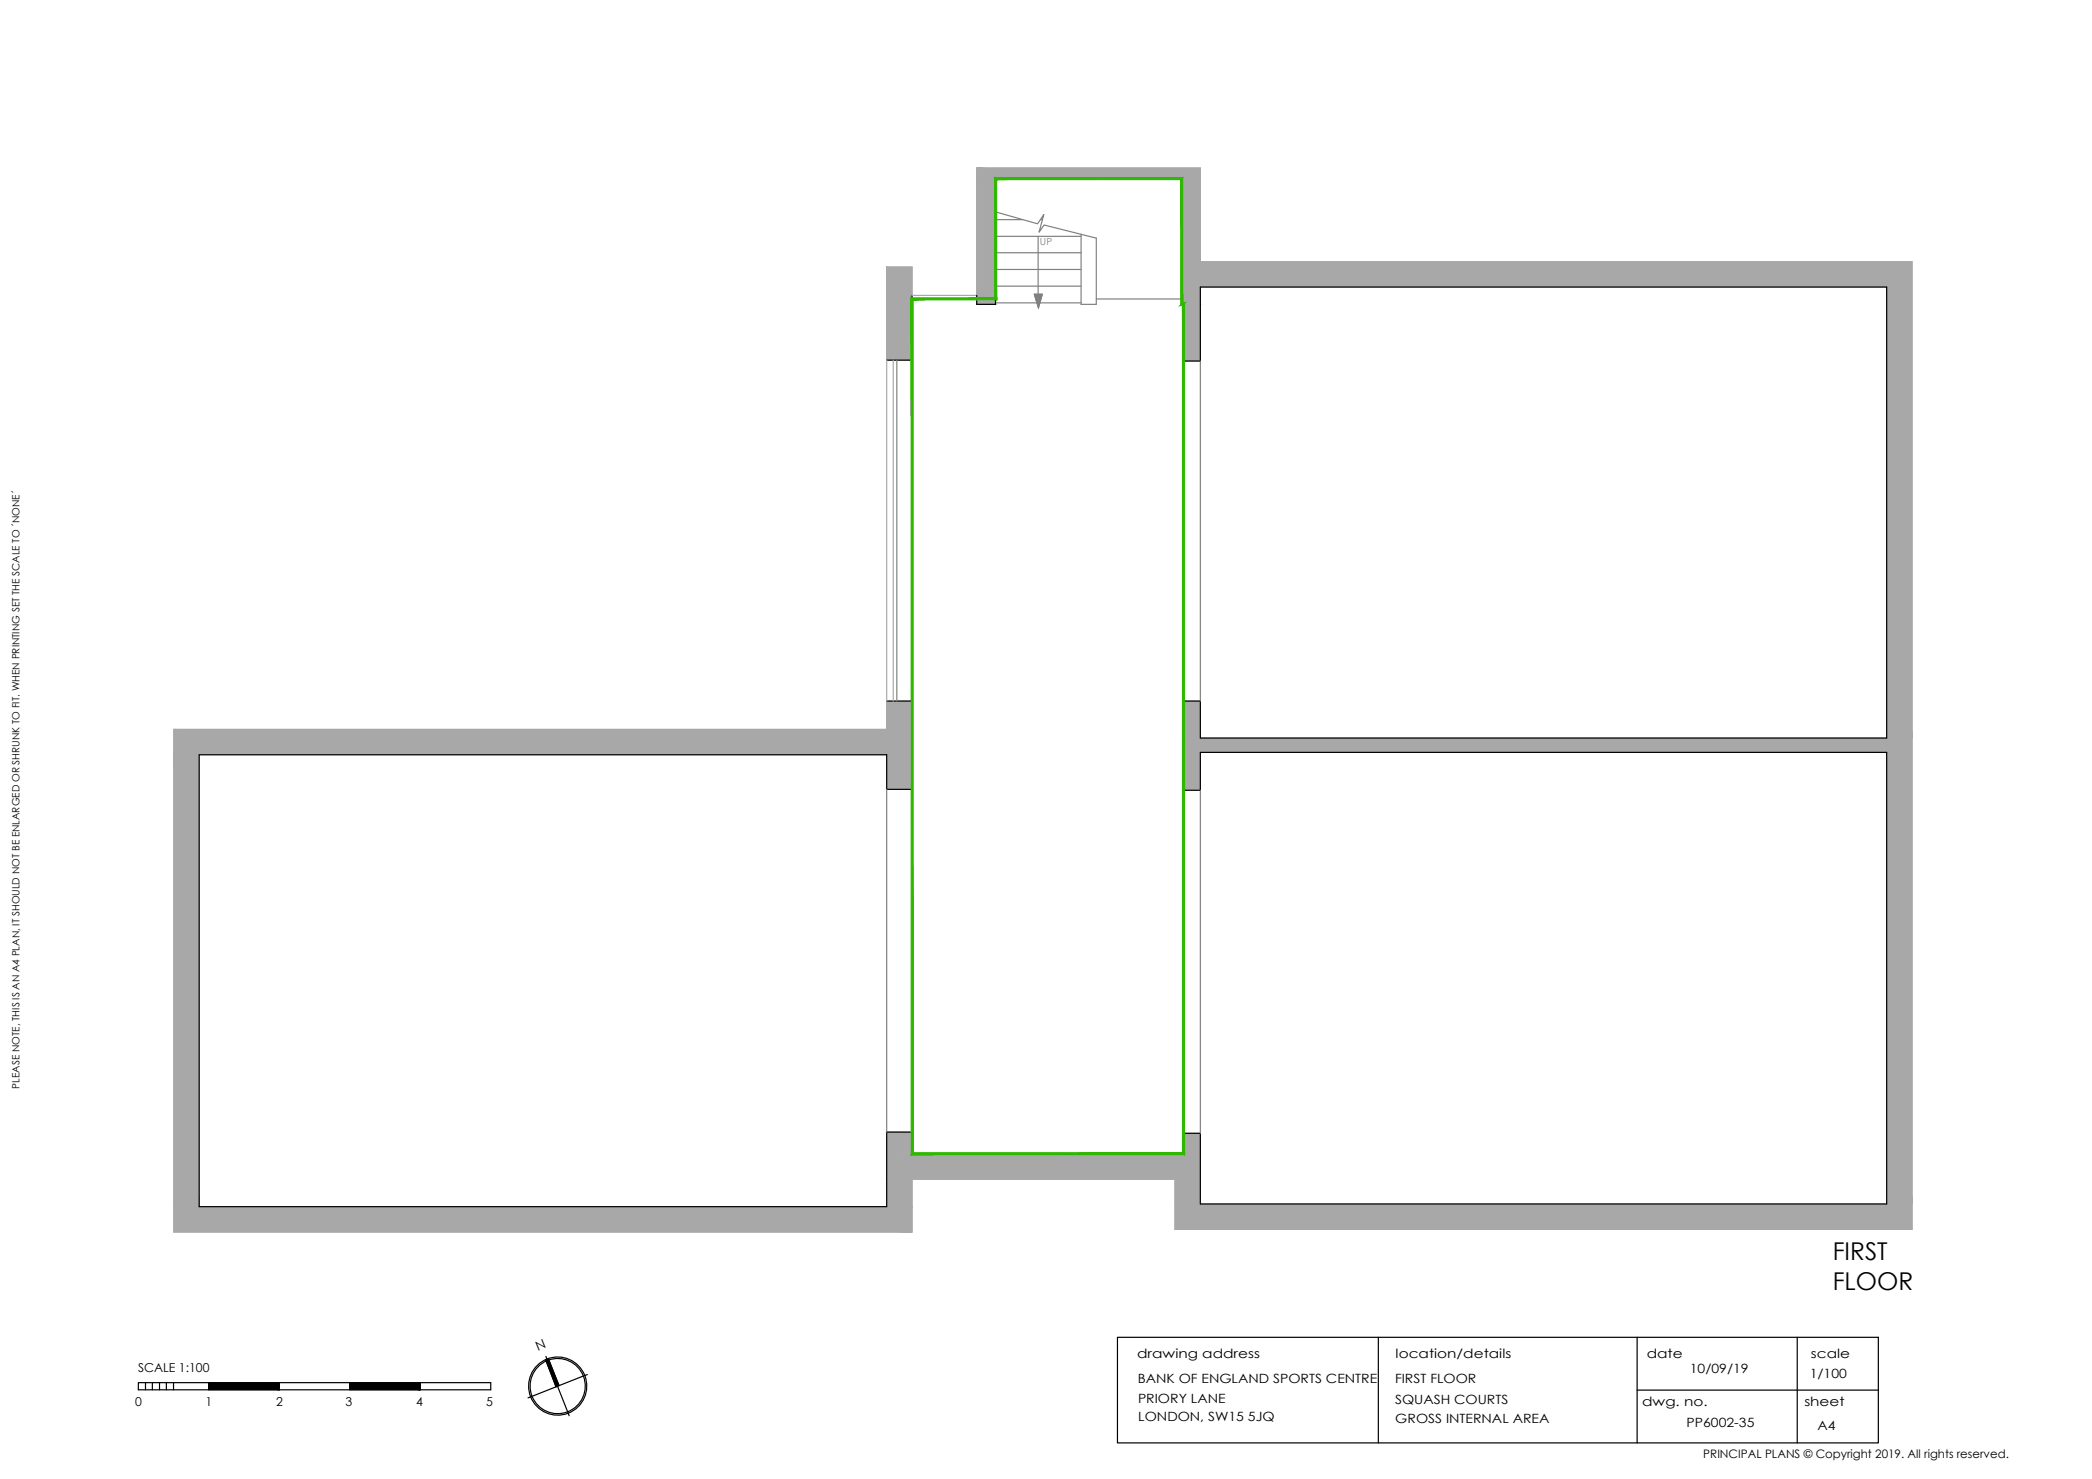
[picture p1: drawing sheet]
<svg xmlns="http://www.w3.org/2000/svg" width="297mm" height="210mm" viewBox="0 0 297 210" stroke-linecap="round" stroke-linejoin="round" font-family="sans-serif">
<!-- layer: Whatch -->
<g fill="#a8a8a8" stroke="#a8a8a8" stroke-width=".14">
<path d="M138.7 23.8l31.7 1.5v-1.5zM138.7 23.8l31.7 1.5h-31.7z"/>
<path d="M167.8 25.3l2.6 11.8v-11.8zM167.8 25.3l2.6 11.8h-2.6z"/>
<path d="M167.8 37.1l103.7 3.6v-3.6zM167.8 37.1l103.7 3.6h-103.7z"/>
<path d="M138.7 25.3l2.7 16.6v-16.6zM138.7 25.3l2.7 16.6h-2.7z"/>
<path d="M125.9 37.9l3.6 4v-4zM125.9 37.9l3.6 4h-3.6z"/>
<path d="M167.8 40.7l2.6 2.5v-2.5zM167.8 40.7l2.6 2.5h-2.6z"/>
<path d="M138.7 41.9l2.7 1.3v-1.3zM138.7 41.9l2.7 1.3h-2.7z"/>
<path d="M125.9 41.9l3.6 9.2v-9.2zM125.9 41.9l3.6 9.2h-3.6z"/>
<path d="M168 43.2l2.4 8v-8zM168 43.2l2.4 8h-2.4z"/>
<path d="M125.9 99.5l3.6 4v-4zM125.9 99.5l3.6 4h-3.6z"/>
<path d="M267.9 40.7l3.6 64v-64zM267.9 40.7l3.6 64h-3.6z"/>
<path d="M168 99.5l2.4 5.2v-5.2zM168 99.5l2.4 5.2h-2.4z"/>
<path d="M168 104.7l103.5 2.1v-2.1zM168 104.7l103.5 2.1h-103.5z"/>
<path d="M24.7 103.5l104.8 3.6v-3.6zM24.7 103.5l104.8 3.6h-104.8z"/>
<path d="M125.9 107.1l3.6 4.9v-4.9zM125.9 107.1l3.6 4.9h-3.6z"/>
<path d="M168 106.8l2.4 5.4v-5.4zM168 106.8l2.4 5.4h-2.4z"/>
<path d="M168 160.8l2.4 3v-3zM168 160.8l2.4 3h-2.4z"/>
<path d="M125.9 160.7l3.6 3.1v-3.1zM125.9 160.7l3.6 3.1h-3.6z"/>
<path d="M125.9 163.8l44.5 3.6v-3.6zM125.9 163.8l44.5 3.6h-44.5z"/>
<path d="M267.9 106.8l3.6 64.1v-64.1zM267.9 106.8l3.6 64.1h-3.6z"/>
<path d="M166.8 167.4l3.6 3.5v-3.5zM166.8 167.4l3.6 3.5h-3.6z"/>
<path d="M125.9 167.4l3.6 3.9v-3.9zM125.9 167.4l3.6 3.9h-3.6z"/>
<path d="M24.7 107.1l3.6 64.2v-64.2zM24.7 107.1l3.6 64.2h-3.6z"/>
<path d="M166.8 170.9l104.7 3.6v-3.6zM166.8 170.9l104.7 3.6h-104.7z"/>
<path d="M24.7 171.3l104.8 3.6v-3.6zM24.7 171.3l104.8 3.6h-104.8z"/>
</g>
<!-- layer: WALLS -->
<g fill="none" stroke="#000" stroke-width=".17">
<path d="M141.4 25.3v17.9h-2.7v-1.3M167.8 25.3v17.9h.2v8h2.4v-10.5h97.5v64h-97.5v-5.2h-2.4v12.7h2.4v-5.4h97.5v64.1h-97.5v-10.1h-2.4v3h-38.5v-3.1h-3.6v10.6h-97.6v-64.2h97.6v4.9h3.6v-12.5h-3.6M129.5 41.9v9.2h-3.6M69.7 196.2v1M75.3 198.3l-.3 .1M77.5 192.5l.1 .4M83.4 195.1l-.4 .1M158.7 189.8h108v15h-108zM195.7 189.8v15M232.5 189.8v15M232.5 197.3h34.2M255.2 189.8v15"/>
<path d="M80.7 200.6l.1 .3"/>
</g>
<!-- layer: Whatch -->
<path d="M141.4 25.3h26.4M126.8 51.1v48.4M24.7 103.5h101.2v-65.6h3.6v4h9.2v-18.1h31.7v13.3h101.1v137.4h-104.7v-7.1h-37.3v7.5h-104.8z" fill="none" stroke="#a8a8a8" stroke-width=".17"/>
<!-- layer: Window -->
<path d="M127.3 51.1v48.4M129.5 42.4h9.2M129.5 51.1v48.4" fill="none" stroke="#808080" stroke-width=".17"/>
<!-- layer: Stairs -->
<path d="M141.4 30.1l5.9 1.7 .9-1.3-.7 2.4 .8-1 7.4 1.9v9.4h-2.2v-10M141.4 38.2h12.1M141.4 35.9h12.1M141.4 33.5h12.1M141.4 31.2h3.8M147.4 33.5v8.3M147.7 31.2h.3M141.4 43h12.1M141.4 40.6h12.1M146.9 41.8h1.1l-.6 1.9zM155.7 42.4h12.1" fill="none" stroke="#808080" stroke-width=".17"/>
<!-- layer: BLOCKS -->
<path d="M168 51.2v48.3M170.4 51.2v48.3M125.9 112v48.7M129.5 112v48.7M168 112.2v48.6M170.4 112.2v48.6" fill="none" stroke="#808080" stroke-width=".17"/>
<!-- layer: Stairs -->
<path d="M146.9 41.8h1.1l-.6 1.9z" fill="#808080" stroke="#808080" stroke-width=".14"/>
<!-- layer: GIA -->
<path d="M129.7 42.6h11.8l-.3-.3zM129.4 42.3h11.8l-11.5 .3zM129.4 42.3l.3 121.3v-121zM129.4 42.3l.3 121.3-.3 .3zM129.7 163.6l-.3 .3 38.5-.3zM129.4 163.9l38.5-.3 .3 .3zM167.9 43.3v120.3l.3 .3zM167.9 43.3l.3-.3v120.9zM167.6 43.3h.3l.3-.3zM167.6 43.3l.3-.3h.3zM167.6 25.5v17.8l.3-.3zM167.6 25.5l.3-.3v17.8zM141.5 25.5h26.1l.3-.3zM141.2 25.2h26.7l-26.4 .3zM141.2 25.2l.3 17.4v-17.1zM141.2 25.2l.3 17.4-.3-.3z" fill="#2eb800" stroke="#2eb800" stroke-width=".14"/>
<!-- layer: WALLS -->
<g fill="#000" stroke="#000" stroke-width=".14">
<path d="M29.6 196.2l10.1 1v-1zM29.6 196.2l10.1 1h-10.1z"/>
<path d="M49.7 196.2l9.9 1v-1zM49.7 196.2l9.9 1h-9.9z"/>
<path d="M77.5 193l1.9 3.7-1.5-3.9zM77.5 193l1.9 3.7-.4 .1z"/>
</g>
<!-- layer: principalplans -->
<g fill="none" stroke="#000" stroke-width=".17">
<path d="M20.7 196.2v1M21.6 196.2v1M22.6 196.2v1M23.6 196.2v1M24.6 196.2v1M29.6 196.2v1M39.7 196.2v1M49.7 196.2v1M59.6 196.2v1M69.7 196.2h-50.1v1h50.1M75.3 198.3l3.9-1.6 1.5 3.9M77.5 193l1.5 3.8"/>
<path d="M77.9 192.8l1.5 3.9M77.9 193a3.9 3.9 0 0 1 5.2 4.3 3.9 3.9 0 0 1-6.3 2.5 3.9 3.9 0 0 1 .9-6.7M83 195.2l-3.8 1.5"/>
<circle cx="79.2" cy="196.7" r="4.1"/>
</g>
<g font-size="3.5">
<text x="260.2" y="178.9">FIRST</text>
<text x="260.2" y="183.1">FLOOR</text>
</g>
<text font-size="1.9" x="76.4" y="191.7" transform="rotate(-22 76.4 191.7)">N</text>
<g font-size="1.8">
<text x="161.5" y="192.8">drawing address</text>
<text x="161.5" y="196.3">BANK OF ENGLAND SPORTS CENTRE</text>
<text x="198.1" y="196.2">FIRST FLOOR</text>
<text x="198.2" y="192.8">location/details</text>
<text x="233.8" y="192.8">date</text>
<text x="239.9" y="194.9">10/09/19</text>
<text x="257" y="195.6">1/100</text>
<text x="257.1" y="192.8">scale</text>
<text x="161.6" y="199.1">PRIORY LANE</text>
<text x="161.6" y="201.7">LONDON, SW15 5JQ</text>
<text x="198.1" y="199.2">SQUASH COURTS</text>
<text x="198.1" y="201.9">GROSS INTERNAL AREA</text>
<text x="233.2" y="199.6">dwg. no.</text>
<text x="239.5" y="202.5">PP6002-35</text>
<text x="256.2" y="199.6">sheet</text>
<text x="258.1" y="203">A4</text>
</g>
<g font-size="1.7">
<text x="19.6" y="194.7">SCALE 1:100</text>
<text x="19.2" y="199.5">0</text>
<text x="29.2" y="199.5">1</text>
<text x="39.2" y="199.5">2</text>
<text x="49.1" y="199.5">3</text>
<text x="59.1" y="199.5">4</text>
<text x="69" y="199.5">5</text>
<text x="241.9" y="207">PRINCIPAL PLANS © Copyright 2019. All rights reserved.</text>
</g>
<text font-size="1.4" fill="#808080" x="147.7" y="34.8">UP</text>
<text font-size="1.4" x="2.8" y="154.5" transform="rotate(-90 2.8 154.5)">PLEASE NOTE, THIS IS AN A4 PLAN, IT SHOULD NOT BE ENLARGED OR SHRUNK TO FIT. WHEN PRINTING SET THE SCALE TO ´NONE´</text>
</svg>
